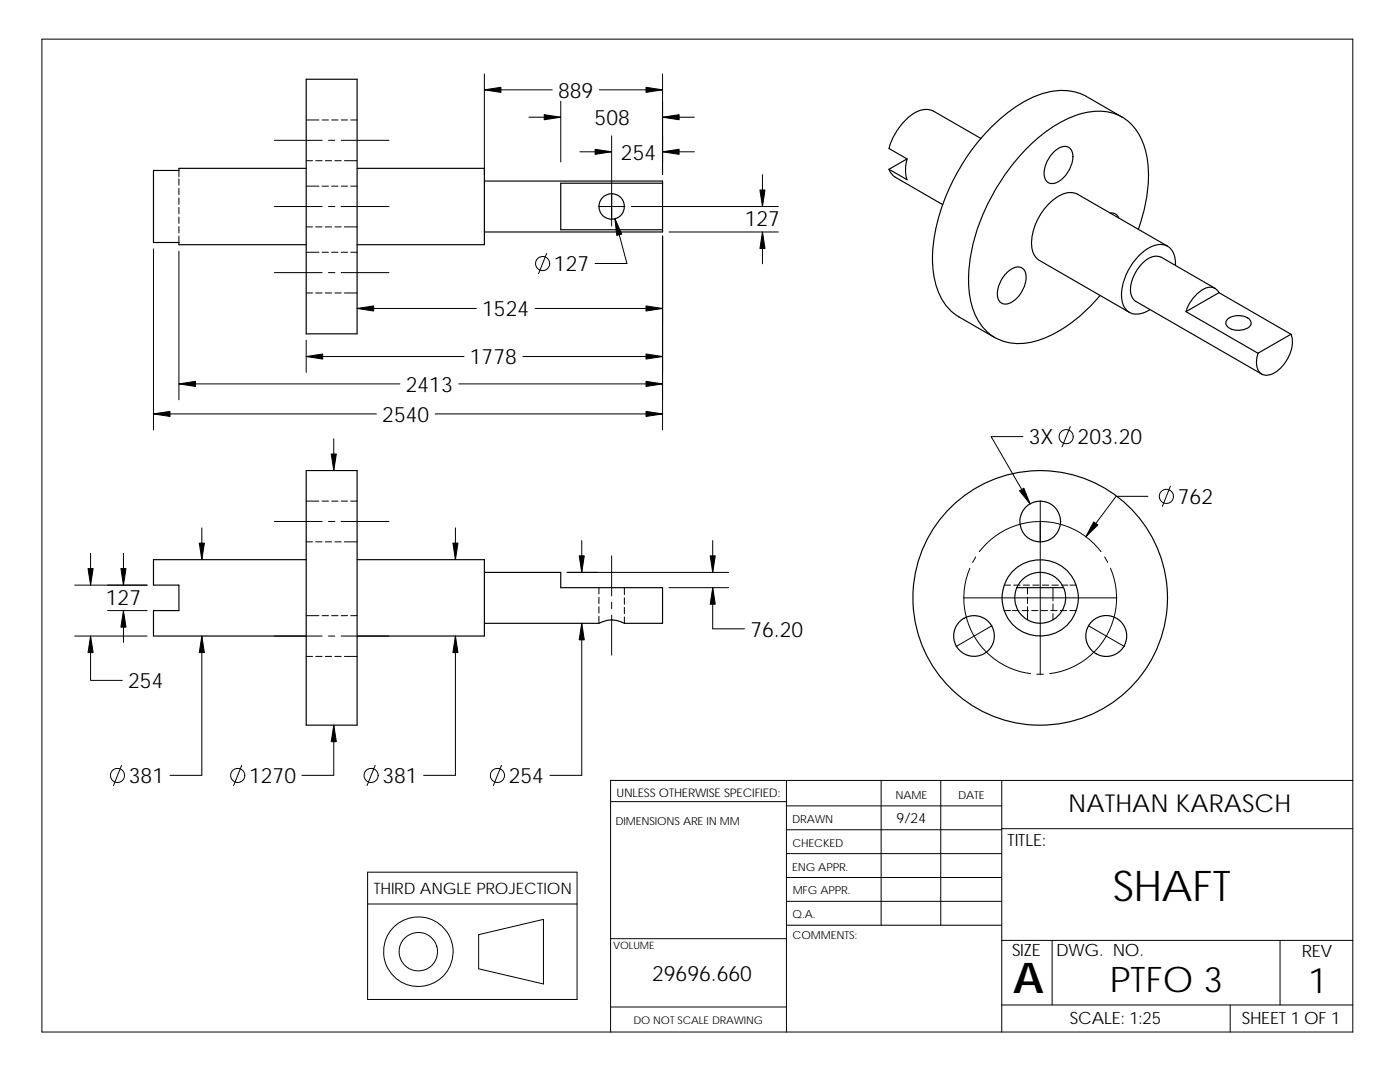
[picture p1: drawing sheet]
<svg xmlns="http://www.w3.org/2000/svg" width="279mm" height="216mm" viewBox="0 0 279 216" stroke-linecap="round" stroke-linejoin="round" font-family="sans-serif">
<g fill="none" stroke="#000" stroke-width=".2">
<path d="M8.4 7.8h261.6v198.1h-261.6zM96.7 14.8v20.1M96.7 17.9h13.5M119.6 17.9h12.6M132.2 14.8v20.1M35.7 34v1.3M35.7 35.7v1.3M35.7 37.6v1.3M35.7 39.5v1.3M54.8 28h9.5M61.1 37.1h2.5M61.1 23.9h2.5"/>
<path d="M61.1 32.1h1.3M63 32.1h1.3M64.3 37.1h1.3M64.3 23.9h1.3M64.9 32.1h1.3M65.6 28h1.2M66.2 37.1h1.3M66.2 23.9h1.3M66.8 32.1h1.3M68.1 28h9.5M68.1 37.1h1.3M68.1 23.9h1.3"/>
<path d="M68.7 32.1h2.6M70 37.1h1.3M70 23.9h1.3M105.6 23.4h6.3M111.9 20.2v12.1M115.7 30.3h6.4M122.1 27.1v18M132.2 30.3h6.4M132.2 23.4h6.4M152.2 34.9v6.3M30.6 49.7v36.1M35.7 41.4v1.3"/>
<path d="M35.7 43.3v1.3M35.7 45.2v1.3M35.7 47.1v1.3M35.7 50.1v29.7M54.8 41.2h9.5M54.8 54.4h9.5M61.1 50.3h2.5M61.1 45.3h1.3M61.1 58.5h1.3M63 45.3h1.3M63 58.5h1.3M64.3 50.3h1.3"/>
<path d="M64.9 45.3h1.3M64.9 58.5h1.3M65.6 41.2h1.2M65.6 54.4h1.2M66.2 50.3h1.3M66.8 45.3h1.3M66.8 58.5h1.3M68.1 41.2h9.5M68.1 54.4h9.5M68.1 50.3h1.3M68.7 45.3h2.6M68.7 58.5h2.6"/>
<path d="M70 50.3h1.3M109.1 50.6l-1.6 4M119.4 41.2h2.5M122 41.2h.2M122.3 41.2h2.4M122.7 43.6l2.4 9h-6.3M126 41.2h29.3M132.2 47.1v38.7M133.5 46.3h21.8M152.2 46.3v6.3M35.7 76.6h44.1M61.1 71.1h31.5"/>
<path d="M61.1 67.9v6.4M71.3 61.6h23.8M91.5 76.6h40.7M104.4 71.1h27.8M106.8 61.6h25.4M30.6 82.6h44.5M61.1 100h2.5M64.3 100h1.3M66.2 100h1.3M66.6 87.5v6.4M68.1 100h1.3M70 100h1.3"/>
<path d="M86.8 82.6h45.4M204.2 87.1h-6.4l7.8 13.4M207.6 99.9v4M213.6 85.1l-1.6 4.1M229.1 99h-6.4l-6 8.1M233.6 97l-1.6 4.1M14.9 116.8h14.5M18.1 110.4v6.4M24.6 110.4v6.4M40.3 105.3v6.4M54.8 104.1h9.5M61.1 108.1h1.3"/>
<path d="M63 108.1h1.3M64.9 108.1h1.3M65.6 104.1h1.2M66.8 108.1h1.3M68.1 104.1h9.5M68.7 108.1h2.6M90.9 105.3v6.4M116.1 107.9v6.3M119.5 117.3v1.2M119.5 119.2v1.2M122.1 110.9v8M124.6 117.3v1.4"/>
<path d="M124.6 119.3v1.3M133.5 117.3h11.9M142.2 117.3v8.2h6.4M142.2 107.9v6.3M145.4 114.2h-32.2M192.3 119.3h15.1M193.5 113.4a15.2 15.2 0 0 0 .8 13.3M194.7 111.1l-.6 1.1M200.4 116.8h1.3M202.3 116.8h1.3M204.2 116.8h1.3M205.1 117.3v1.2"/>
<path d="M205.1 119.2v1.2M206.1 116.8h1.3M207.4 104.1a15.2 15.2 0 0 0-12 6M207.5 104.1h.2M207.5 119.3h.2M207.6 104v15.1M207.6 119.2v.2M207.6 119.5v15.1M207.8 119.3h15.1M207.8 104.1a15.2 15.2 0 0 1 11.9 6M208 116.8h1.3M209.9 116.8h1.3"/>
<path d="M210.1 117.3v1.2M210.1 118.6v1.3M211.8 116.8h1.3M213.5 116.8h1.3M220.5 111.1l.6 1.1M221.6 113.4a15.1 15.1 0 0 1-.7 13.3M14.9 126.9h14.5M18.1 126.9v8.9h6.3M21.5 121.8h7.9M24.6 121.8v6.4M40.3 126.9v27.8h-6.4M54.8 126.9h9.5"/>
<path d="M61.1 122.9h2.5M61.1 131h1.3M63 131h1.3M64.3 122.9h1.3M64.9 131h1.3M65.6 126.9h1.2M66.2 122.9h1.3M66.8 131h1.3M68.1 126.9h9.5M68.1 122.9h1.3M68.7 131h2.6M70 122.9h1.3"/>
<path d="M90.9 126.9v27.8h-6.4M116.1 124.4v30.3h-6.4M119.5 123v1.4M119.5 121.1v1.2M122 123.7h.2M122.1 120.2v1.3M122.1 122.7v8M124.6 121.2v1.3M124.6 123.1v1.3M194.2 127l-3.4 2M194.4 126.8v.1M194.4 126.9v.1"/>
<path d="M194.4 126.9l-.1 .1M194.5 126.9h-.1M194.5 127.1a15.1 15.1 0 0 0 11.2 7.3M198 124.8l-3.4 2M200.4 121.8h1.3M202.1 121.8h1.2M204 121.8h1.3M205.1 122.4v1.3M205.1 121.1v1.2M205.9 121.8h1.3M206.9 134.5h1.3M207.8 121.8h1.3"/>
<path d="M209.7 121.8h1.3M210.1 120.5v1.3M210.1 122.4v1.3M211.6 121.8h1.3M213.5 121.8h1.3M217.2 124.8l3.4 2M220.7 127.1a15.1 15.1 0 0 1-11.2 7.3M220.7 126.9h.1M220.8 126.9l-.1 .1M220.8 126.9l.1 .1M220.8 126.8v.1M221 127l3.4 2"/>
<path d="M24.3 152.7l-1.7 4M48.2 152.7l-1.6 4M66.6 144.7v10h-6.3M74.9 152.7l-1.6 4M100.1 152.7l-1.6 4M121.9 160h35.1M157 155.7v50.2M175.9 155.7v28.9M187.7 155.7v28.9M199.9 155.7v50.2M270 155.7h-148.1v50.2M73.4 174h41.8v25.4h-41.8z"/>
<path d="M157 179.9h42.9M157 175.1h42.9M157 170.3h42.9M157 160.8h42.9M157 165.6h42.9M199.9 165.4h70.1M73.4 180.4h41.8M95.5 186.5l13-3v12.8l-13-3zM121.9 187.3h35.1M157 184.6h42.9M199.9 187.6h70.1M210 187.6v12.9"/>
<path d="M255.5 187.6v12.9M121.9 200.9h35.1M199.9 200.5h70.1M245.5 200.5v5.4"/>
<circle cx="108.3" cy="52.6" r="1.41"/>
<circle cx="212.8" cy="87.1" r="1.41"/>
<circle cx="232.8" cy="99.1" r="1.41"/>
<circle cx="23.4" cy="154.7" r="1.41"/>
<circle cx="47.4" cy="154.7" r="1.41"/>
<circle cx="74.1" cy="154.7" r="1.41"/>
<circle cx="99.3" cy="154.7" r="1.41"/>
<circle cx="83.5" cy="189.9" r="6.9"/>
<circle cx="83.5" cy="189.9" r="3.8"/>
</g>
<g fill="none" stroke="#000" stroke-width=".23">
<path d="M61.1 15.8h10.2v50.8h-10.2zM61.1 33.6h-25.4v.4h-5.1v8.4v6h5.1v.4h25.4M71.3 33.6h25.4v15.2h-25.4M96.7 36.1h35.5v.5M132.2 36.6h-20.3v9.2h20.3M132.2 36.6v9.2M177.4 33.8l.5 .8 .7 .7 9.5 5.5M181 31.7a7.3 7.3 0 0 0 0 4.2l-3.6-2.1M181 31.7l-3.6 2.1M195.7 27.6l-9.4-5.4a4.3 4.3 0 0 0-4.7 1 12.7 12.7 0 0 0-4.2 6.4l3.6 2.1M210.5 30.2a2.3 2.3 0 0 1 3.1-.5 3.9 3.9 0 0 1-.1 4.1 4.5 4.5 0 0 1-3.7 2.8 2.06 2.06 0 0 1-1.4-2.5 6.6 6.6 0 0 1 2.1-3.9zM223.9 23.4l-7.1-4.2a11.5 11.5 0 0 0-10.3 0 34 34 0 0 0-14 12.9 37.3 37.3 0 0 0-6.4 20.6 12.9 12.9 0 0 0 4.6 10.1l7.8 4.6"/>
<path d="M132.2 45.8v.5h-35.5M200.9 54.4a2.71 2.71 0 0 1 3.1-.9 2.3 2.3 0 0 1 .7 2.7 5.8 5.8 0 0 1-3.6 4.4 1.67 1.67 0 0 1-2.1-1.9 6.5 6.5 0 0 1 1.9-4.3zM221.6 42.5a1.5 1.5 0 0 1 1.7 1M227.2 45.8a29.3 29.3 0 0 0 1.5-15.2 10.1 10.1 0 0 0-6.8-8.1 14.6 14.6 0 0 0-10.8 2.2 39.2 39.2 0 0 0-14.9 18.1 32.1 32.1 0 0 0-2.6 16.4 10.6 10.6 0 0 0 5.9 8.6 12.9 12.9 0 0 0 11.1-1.4 32 32 0 0 0 9-7.5M233 49.1l-17.9-10.3a4 4 0 0 0-4.5 .8 11.6 11.6 0 0 0-4.6 10.1 3.3 3.3 0 0 0 1.4 2.3l18 10.3M234.6 53a4.7 4.7 0 0 0-1.4-3.8 4 4 0 0 0-4.6 .7 11.6 11.6 0 0 0-4.7 10.1 2.98 2.98 0 0 0 4.3 2.4l1.3-.6M242.5 57.6l-10.7-6.3a2.89 2.89 0 0 0-3.4 .8 7.8 7.8 0 0 0-2.7 6.6l.3 .8 .6 .6 25.2 14.6M243.3 58.4a2.19 2.19 0 0 0-3.5-.4 8.2 8.2 0 0 0-3.1 4.2M243.3 58.4l14.3 8.3M243.3 58.4l-6.6 3.8M236.7 62.2l14.4 8.3M244.9 63.8a3.7 3.7 0 0 1 4.3-.2l.4 .6a1.35 1.35 0 0 1-1.3 1.5 3.1 3.1 0 0 1-3.5-.8l-.2-.3z"/>
<path d="M257.6 66.7a6.6 6.6 0 0 1-1.9 6.6 3.7 3.7 0 0 1-3.8 1.4 3.3 3.3 0 0 1-.9-4l.1-.2M257.6 66.7l-6.5 3.8M61.1 93.9h10.2v50.8h-10.2zM61.1 111.7h-30.5v2.7v2.4h5.1v4.1v.9h-5.1v5.1h30.5M71.3 111.7h25.4v15.2h-25.4M96.7 114.2h15.2v3.1h20.3v7.1h-7.6a5.1 5.1 0 0 0-5.1 0h-22.8M204.2 115.5a5.1 5.1 0 0 1 8.1 1.8h-9.4l.6-1zM212.2 117.2a5.1 5.1 0 0 1-4.6 7.2 5.1 5.1 0 0 1-4.7-7.1M218.8 130.4l-.3-.1a4.1 4.1 0 0 1-.5-6.4 4.1 4.1 0 0 1 6.3 1l.5 1.1v1.3a3.7 3.7 0 0 1-.8 2l-1 1-1.3 .6-1.4 .1-1.5-.5"/>
<circle cx="122.1" cy="41.2" r="2.54"/>
<circle cx="207.6" cy="119.3" r="7.6"/>
<circle cx="207.6" cy="119.3" r="25.4"/>
<circle cx="207.6" cy="104.1" r="4.1"/>
<circle cx="194.4" cy="126.9" r="4.1"/>
</g>
<g fill="#000" stroke="#000" stroke-width=".2">
<path d="M96.7 17.9l3.3-.5v1z" fill-rule="evenodd"/>
<path d="M128.9 17.4l3.3 .5-3.3 .5z" fill-rule="evenodd"/>
<path d="M108.6 22.9l3.3 .5-3.3 .5z" fill-rule="evenodd"/>
<path d="M118.8 29.8l3.3 .5-3.3 .5z" fill-rule="evenodd"/>
<path d="M132.2 30.3l3.3-.5v1z" fill-rule="evenodd"/>
<path d="M132.2 23.4l3.3-.5v1z" fill-rule="evenodd"/>
<path d="M122.7 43.6l1.4 3.1-1 .3z" fill-rule="evenodd"/>
<path d="M152.2 46.3l.5 3.3h-1z" fill-rule="evenodd"/>
<path d="M151.7 37.9h1l-.5 3.3z" fill-rule="evenodd"/>
<path d="M35.7 76.6l3.3-.5v1z" fill-rule="evenodd"/>
<path d="M61.1 71.1l3.3-.5v1z" fill-rule="evenodd"/>
<path d="M71.3 61.6l3.3-.6v1.1z" fill-rule="evenodd"/>
<path d="M128.9 76.1l3.3 .5-3.3 .5z" fill-rule="evenodd"/>
<path d="M128.9 61l3.3 .6-3.3 .5z" fill-rule="evenodd"/>
<path d="M128.9 70.6l3.3 .5-3.3 .5z" fill-rule="evenodd"/>
<path d="M30.6 82.6l3.3-.5v1z" fill-rule="evenodd"/>
<path d="M66.1 90.6h1l-.5 3.3z" fill-rule="evenodd"/>
<path d="M128.9 82.1l3.3 .5-3.3 .5z" fill-rule="evenodd"/>
<path d="M17.6 113.5h1l-.5 3.3z" fill-rule="evenodd"/>
<path d="M24.1 113.5h1l-.5 3.3z" fill-rule="evenodd"/>
<path d="M39.8 108.4h1l-.5 3.3z" fill-rule="evenodd"/>
<path d="M90.4 108.4h1l-.5 3.3z" fill-rule="evenodd"/>
<path d="M115.6 110.9h1l-.5 3.3z" fill-rule="evenodd"/>
<path d="M141.7 110.9h1l-.5 3.3z" fill-rule="evenodd"/>
<path d="M142.2 117.3l.5 3.3h-1z" fill-rule="evenodd"/>
<path d="M203.5 97.9l.8-.5 1.3 3.1z" fill-rule="evenodd"/>
<path d="M218.3 104.1l.8 .7-2.4 2.3z" fill-rule="evenodd"/>
<path d="M18.1 126.9l.5 3.3h-1z" fill-rule="evenodd"/>
<path d="M24.6 121.8l.5 3.3h-1z" fill-rule="evenodd"/>
<path d="M40.3 126.9l.5 3.3h-1z" fill-rule="evenodd"/>
<path d="M90.9 126.9l.5 3.3h-1z" fill-rule="evenodd"/>
<path d="M116.1 124.4l.5 3.3h-1z" fill-rule="evenodd"/>
<path d="M66.6 144.7l.5 3.3h-1z" fill-rule="evenodd"/>
</g>
<g font-size="8.5">
<text x="222.1" y="179.9">SHAFT</text>
<text x="202.2" y="198.2">A</text>
</g>
<g font-size="7">
<text x="221.5" y="197.9">PTFO 3</text>
<text x="261.1" y="198.2">1</text>
</g>
<text font-size="4.9" x="213.2" y="162.1">NATHAN KARASCH</text>
<g font-size="4.2">
<text x="111.4" y="19.5">889</text>
<text x="118.7" y="25">508</text>
<text x="123.9" y="31.9">254</text>
<text x="148.6" y="45.1">127</text>
<text x="110.6" y="54.1">127</text>
<text x="96.2" y="63.1">1524</text>
<text x="93.8" y="72.7">1778</text>
<text x="81" y="78.2">2413</text>
<text x="76.3" y="84.2">2540</text>
<text x="205.3" y="88.7">3X</text>
<text x="215.1" y="88.7">203.20</text>
<text x="235.1" y="100.6">762</text>
<text x="21.1" y="120.8">127</text>
<text x="149.8" y="127.1">76.20</text>
<text x="25.6" y="137.4">254</text>
<text x="25.7" y="156.3">381</text>
<text x="49.7" y="156.3">1270</text>
<text x="76.3" y="156.3">381</text>
<text x="101.5" y="156.3">254</text>
<text x="130.1" y="195.7">29696.660</text>
</g>
<g font-size="3.4">
<text x="201.1" y="168.8">TITLE:</text>
<text x="202" y="190.8">SIZE</text>
<text x="210.8" y="190.8">DWG. NO.</text>
<text x="259.8" y="190.9">REV</text>
<text x="213.5" y="204.4">SCALE: 1:25</text>
<text x="247.8" y="204.4">SHEET 1 OF 1</text>
</g>
<text font-size="3.2" x="74.6" y="178.5">THIRD ANGLE PROJECTION</text>
<text font-size="2.8" x="178.9" y="164.2">9/24</text>
<text font-size="2.4" x="123" y="158.9">UNLESS OTHERWISE SPECIFIED:</text>
<g font-size="2.2">
<text x="178.7" y="159.4">NAME</text>
<text x="191.2" y="159.4">DATE</text>
<text x="122.8" y="164.5">DIMENSIONS ARE IN MM</text>
<text x="158.1" y="164.2">DRAWN</text>
<text x="158.1" y="173.7">ENG APPR.</text>
<text x="158.1" y="169.1">CHECKED</text>
<text x="158.2" y="178.5">MFG APPR.</text>
<text x="158.2" y="183.2">Q.A.</text>
<text x="158.2" y="187.4">COMMENTS:</text>
</g>
<text font-size="2.1" x="126.4" y="204.4">DO NOT SCALE DRAWING</text>
<text font-size="2" x="122.4" y="189.4">VOLUME</text>
</svg>
